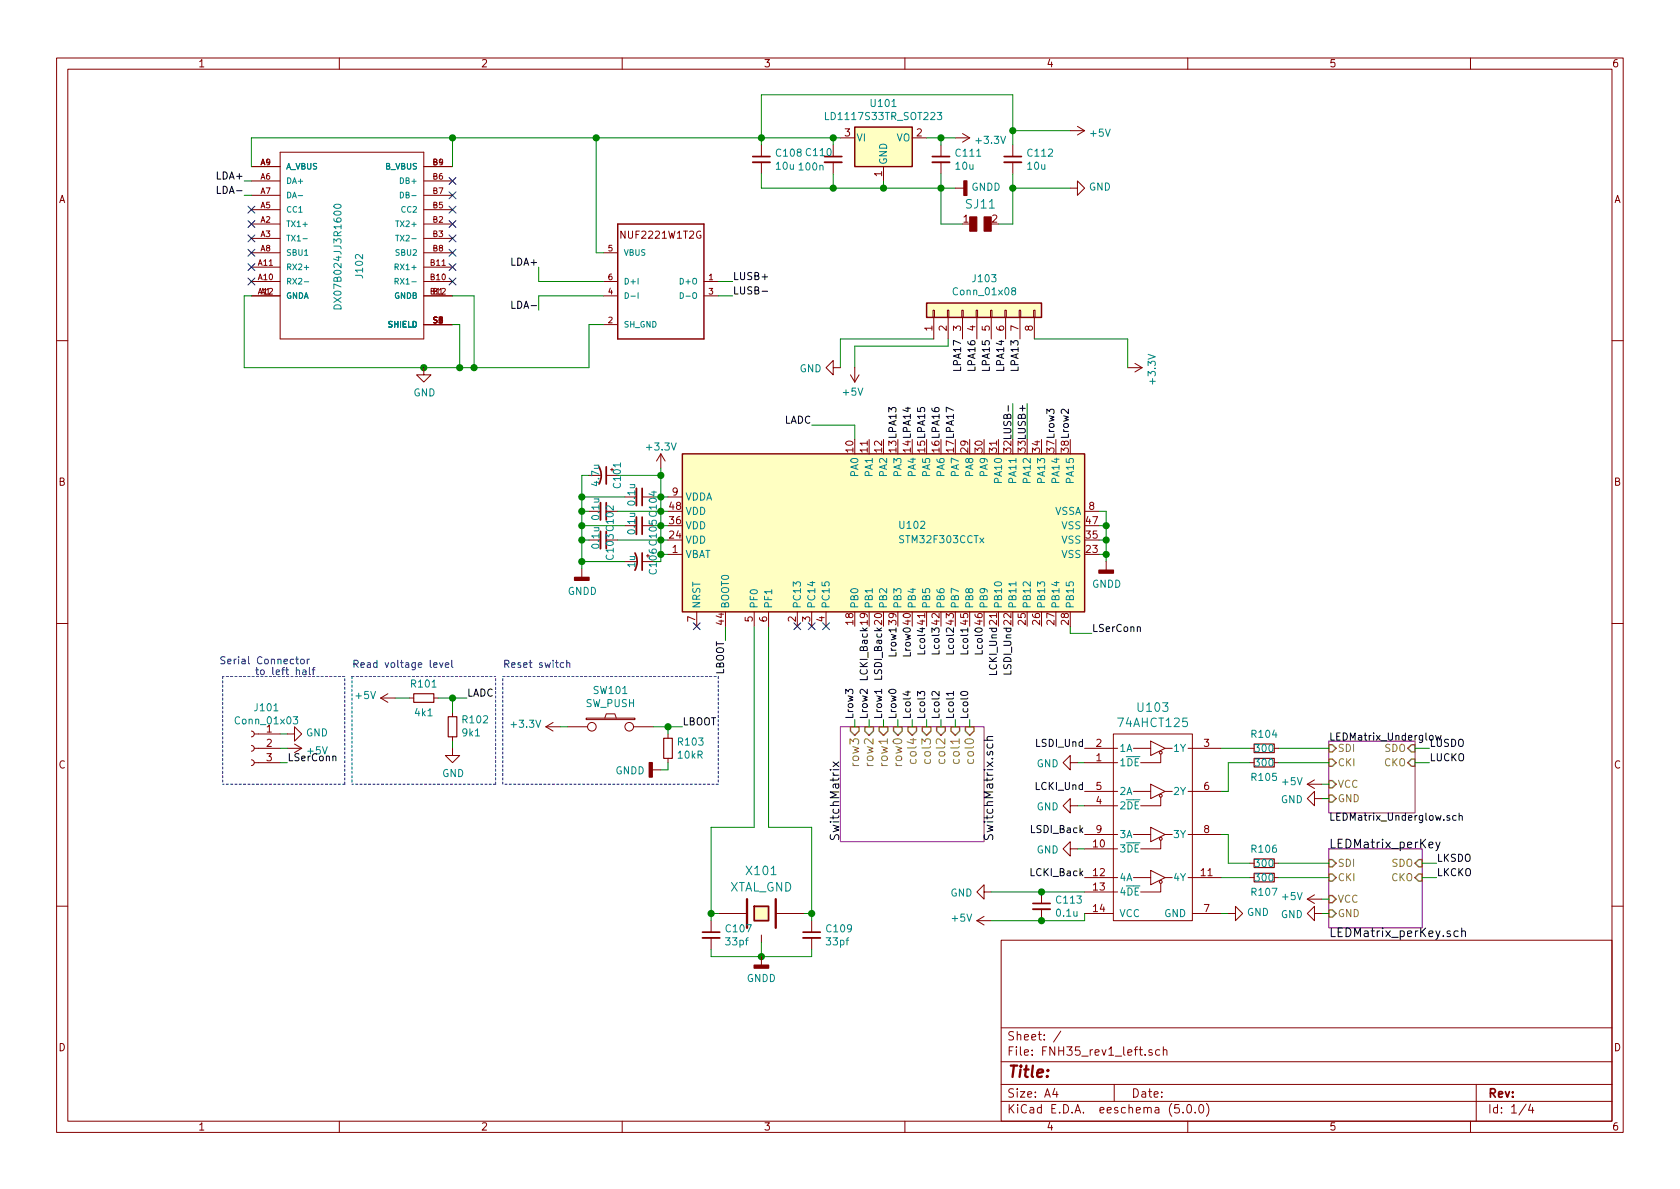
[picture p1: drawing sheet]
EESchema Schematic File Version 4
LIBS:FNH35_rev1_left-cache
EELAYER 26 0
EELAYER END
$Descr A4 11693 8268
encoding utf-8
Sheet 1 4
Title ""
Date ""
Rev ""
Comp ""
Comment1 ""
Comment2 ""
Comment3 ""
Comment4 ""
$EndDescr
$Sheet
S 5850 5050 1000 800 
U 5B8A7D40
F0 "SwitchMatrix" 60
F1 "SwitchMatrix.sch" 60
F2 "col0" I T 6750 5050 60 
F3 "col1" I T 6650 5050 60 
F4 "col2" I T 6550 5050 60 
F5 "col3" I T 6450 5050 60 
F6 "col4" I T 6350 5050 60 
F7 "row0" I T 6250 5050 60 
F8 "row1" I T 6150 5050 60 
F9 "row2" I T 6050 5050 60 
F10 "row3" I T 5950 5050 60 
$EndSheet
$Sheet
S 9250 5900 650  550 
U 5B8B1EF6
F0 "LEDMatrix_perKey" 60
F1 "LEDMatrix_perKey.sch" 60
F2 "SDI" I L 9250 6000 50 
F3 "CKI" I L 9250 6100 50 
F4 "VCC" I L 9250 6250 50 
F5 "GND" I L 9250 6350 50 
F6 "SDO" I R 9900 6000 50 
F7 "CKO" I R 9900 6100 50 
$EndSheet
$Comp
L keyboard_parts:XTAL_GND X101
U 1 1
P 5300 6350
F 0 "X101" H 5300 6650 60  0000 C CNN
F 1 "XTAL_GND" H 5300 6536 60  0000 C CNN
F 2 "Crystals:Crystal_SMD_0603-4pin_6.0x3.5mm_HandSoldering" H 5300 6350 60  0001 C CNN
F 3 "" H 5300 6350 60  0000 C CNN
	1    5300 6350
	1    0    0    -1  
$EndComp
$Comp
L Device:C_Small C109
U 1 1
P 5650 6500
F 0 "C109" H 5742 6546 50  0000 L CNN
F 1 "33pf" H 5742 6455 50  0000 L CNN
F 2 "Capacitors_SMD:C_0805_HandSoldering" H 5650 6500 50  0001 C CNN
F 3 "~" H 5650 6500 50  0001 C CNN
	1    5650 6500
	1    0    0    -1  
$EndComp
$Comp
L Device:C_Small C107
U 1 1
P 4950 6500
F 0 "C107" H 5042 6546 50  0000 L CNN
F 1 "33pf" H 5042 6455 50  0000 L CNN
F 2 "Capacitors_SMD:C_0805_HandSoldering" H 4950 6500 50  0001 C CNN
F 3 "~" H 4950 6500 50  0001 C CNN
	1    4950 6500
	1    0    0    -1  
$EndComp
Wire Wire Line
	4950 6600 4950 6650
Wire Wire Line
	4950 6650 5300 6650
Wire Wire Line
	5650 6600 5650 6650
Wire Wire Line
	5650 6650 5300 6650
Connection ~ 5300 6650
Wire Wire Line
	5300 6650 5300 6550
Wire Wire Line
	5600 6350 5650 6350
Wire Wire Line
	5650 6350 5650 6400
Wire Wire Line
	4950 6400 4950 6350
Wire Wire Line
	4950 6350 5000 6350
Wire Wire Line
	4950 6350 4950 5750
Wire Wire Line
	4950 5750 5250 5750
Wire Wire Line
	5250 5750 5250 4350
Connection ~ 4950 6350
Wire Wire Line
	5350 5750 5650 5750
Wire Wire Line
	5650 5750 5650 6350
Connection ~ 5650 6350
$Sheet
S 9250 5150 600  500 
U 5B9F732B
F0 "LEDMatrix_Underglow" 50
F1 "LEDMatrix_Underglow.sch" 50
F2 "SDI" I L 9250 5200 50 
F3 "CKI" I L 9250 5300 50 
F4 "VCC" I L 9250 5450 50 
F5 "GND" I L 9250 5550 50 
F6 "SDO" I R 9850 5200 50 
F7 "CKO" I R 9850 5300 50 
$EndSheet
$Comp
L regul:LD1117S33TR_SOT223 U101
U 1 1
P 6150 950
F 0 "U101" H 6150 1192 50  0000 C CNN
F 1 "LD1117S33TR_SOT223" H 6150 1101 50  0000 C CNN
F 2 "TO_SOT_Packages_SMD:SOT-223-3_TabPin2" H 6150 1150 50  0001 C CNN
F 3 "http://www.st.com/st-web-ui/static/active/en/resource/technical/document/datasheet/CD00000544.pdf" H 6250 700 50  0001 C CNN
	1    6150 950 
	1    0    0    -1  
$EndComp
Wire Wire Line
	5850 950  5800 950 
$Comp
L Device:C_Small C110
U 1 1
P 5800 1100
F 0 "C110" H 5600 1150 50  0000 L CNN
F 1 "100n" H 5550 1050 50  0000 L CNN
F 2 "Capacitors_SMD:C_0805_HandSoldering" H 5800 1100 50  0001 C CNN
F 3 "~" H 5800 1100 50  0001 C CNN
	1    5800 1100
	1    0    0    -1  
$EndComp
$Comp
L Device:C_Small C111
U 1 1
P 6550 1100
F 0 "C111" H 6642 1146 50  0000 L CNN
F 1 "10u" H 6642 1055 50  0000 L CNN
F 2 "Capacitors_SMD:C_0805_HandSoldering" H 6550 1100 50  0001 C CNN
F 3 "~" H 6550 1100 50  0001 C CNN
	1    6550 1100
	1    0    0    -1  
$EndComp
$Comp
L power:+3.3V #PWR0113
U 1 1
P 6650 950
F 0 "#PWR0113" H 6650 800 50  0001 C CNN
F 1 "+3.3V" V 6665 1078 50  0000 L CNN
F 2 "" H 6650 950 50  0001 C CNN
F 3 "" H 6650 950 50  0001 C CNN
	1    6650 950 
	0    1    1    0   
$EndComp
Wire Wire Line
	6450 950  6550 950 
Wire Wire Line
	6550 950  6550 1000
Connection ~ 6550 950 
Wire Wire Line
	6550 950  6650 950 
Wire Wire Line
	6550 1200 6550 1300
Wire Wire Line
	6550 1300 6150 1300
Wire Wire Line
	6150 1300 6150 1250
Wire Wire Line
	6150 1300 5800 1300
Wire Wire Line
	5800 1300 5800 1200
Connection ~ 6150 1300
Wire Wire Line
	5800 1000 5800 950 
Wire Wire Line
	6550 1300 6650 1300
Connection ~ 6550 1300
Wire Wire Line
	7650 3550 7700 3550
Wire Wire Line
	7700 3550 7700 3650
Wire Wire Line
	7700 3850 7650 3850
Wire Wire Line
	7650 3750 7700 3750
Connection ~ 7700 3750
Wire Wire Line
	7700 3750 7700 3850
Wire Wire Line
	7700 3650 7650 3650
Connection ~ 7700 3650
Wire Wire Line
	7700 3650 7700 3750
Wire Wire Line
	7700 3850 7700 3900
Connection ~ 7700 3850
$Comp
L keyboard_parts:SW_PUSH SW101
U 1 1
P 4250 5050
F 0 "SW101" H 4250 5305 50  0000 C CNN
F 1 "SW_PUSH" H 4250 5214 50  0000 C CNN
F 2 "Buttons_Switches_SMD:SW_SPST_TL3342" H 4250 5050 60  0001 C CNN
F 3 "" H 4250 5050 60  0000 C CNN
	1    4250 5050
	1    0    0    -1  
$EndComp
$Comp
L power:+3.3V #PWR0106
U 1 1
P 3900 5050
F 0 "#PWR0106" H 3900 4900 50  0001 C CNN
F 1 "+3.3V" V 3915 5178 50  0000 L CNN
F 2 "" H 3900 5050 50  0001 C CNN
F 3 "" H 3900 5050 50  0001 C CNN
	1    3900 5050
	0    -1   -1   0   
$EndComp
Wire Wire Line
	3950 5050 3900 5050
Text Label 4750 5050 0    50   ~ 0
LBOOT
Wire Wire Line
	4550 5050 4650 5050
$Comp
L Device:R_Small R103
U 1 1
P 4650 5200
F 0 "R103" H 4709 5246 50  0000 L CNN
F 1 "10kR" H 4709 5155 50  0000 L CNN
F 2 "Resistors_SMD:R_0805_HandSoldering" H 4650 5200 50  0001 C CNN
F 3 "~" H 4650 5200 50  0001 C CNN
	1    4650 5200
	1    0    0    -1  
$EndComp
Wire Wire Line
	4650 5100 4650 5050
Connection ~ 4650 5050
Wire Wire Line
	4650 5050 4750 5050
Wire Wire Line
	4600 5350 4650 5350
Wire Wire Line
	4650 5350 4650 5300
Text Label 5050 4450 3    50   ~ 0
LBOOT
Wire Wire Line
	5050 4450 5050 4350
$Comp
L Device:C_Small C104
U 1 1
P 4450 3450
F 0 "C104" H 4400 3550 50  0000 L CNN
F 1 "0.1u" H 4350 3400 50  0000 L CNN
F 2 "Capacitors_SMD:C_0805_HandSoldering" H 4450 3450 50  0001 C CNN
F 3 "~" H 4450 3450 50  0001 C CNN
	1    4450 3450
	0    1    1    0   
$EndComp
$Comp
L Device:C_Small C102
U 1 1
P 4200 3550
F 0 "C102" H 4150 3600 50  0000 L CNN
F 1 "0.1u" H 4100 3500 50  0000 L CNN
F 2 "Capacitors_SMD:C_0805_HandSoldering" H 4200 3550 50  0001 C CNN
F 3 "~" H 4200 3550 50  0001 C CNN
	1    4200 3550
	0    1    1    0   
$EndComp
$Comp
L Device:C_Small C105
U 1 1
P 4450 3650
F 0 "C105" H 4400 3750 50  0000 L CNN
F 1 "0.1u" H 4350 3600 50  0000 L CNN
F 2 "Capacitors_SMD:C_0805_HandSoldering" H 4450 3650 50  0001 C CNN
F 3 "~" H 4450 3650 50  0001 C CNN
	1    4450 3650
	0    1    1    0   
$EndComp
$Comp
L Device:C_Small C103
U 1 1
P 4200 3750
F 0 "C103" H 4150 3800 50  0000 L CNN
F 1 "0.1u" H 4100 3700 50  0000 L CNN
F 2 "Capacitors_SMD:C_0805_HandSoldering" H 4200 3750 50  0001 C CNN
F 3 "~" H 4200 3750 50  0001 C CNN
	1    4200 3750
	0    1    1    0   
$EndComp
$Comp
L power:+3.3V #PWR0108
U 1 1
P 4600 3250
F 0 "#PWR0108" H 4600 3100 50  0001 C CNN
F 1 "+3.3V" H 4600 3400 50  0000 C CNN
F 2 "" H 4600 3250 50  0001 C CNN
F 3 "" H 4600 3250 50  0001 C CNN
	1    4600 3250
	1    0    0    -1  
$EndComp
Wire Wire Line
	5350 4350 5350 5750
Wire Wire Line
	9200 5450 9250 5450
Wire Wire Line
	9250 6250 9200 6250
Connection ~ 5800 950 
$Comp
L Device:C_Small C108
U 1 1
P 5300 1100
F 0 "C108" H 5392 1146 50  0000 L CNN
F 1 "10u" H 5392 1055 50  0000 L CNN
F 2 "Capacitors_SMD:C_0805_HandSoldering" H 5300 1100 50  0001 C CNN
F 3 "~" H 5300 1100 50  0001 C CNN
	1    5300 1100
	1    0    0    -1  
$EndComp
Wire Wire Line
	5300 950  5300 1000
Connection ~ 5300 950 
Wire Wire Line
	5300 950  5800 950 
Wire Wire Line
	5300 1200 5300 1300
Wire Wire Line
	5300 1300 5800 1300
Connection ~ 5800 1300
Wire Wire Line
	5300 950  5300 650 
$Comp
L Device:C_Small C112
U 1 1
P 7050 1100
F 0 "C112" H 7142 1146 50  0000 L CNN
F 1 "10u" H 7142 1055 50  0000 L CNN
F 2 "Capacitors_SMD:C_0805_HandSoldering" H 7050 1100 50  0001 C CNN
F 3 "~" H 7050 1100 50  0001 C CNN
	1    7050 1100
	1    0    0    -1  
$EndComp
Wire Wire Line
	7050 650  7050 900 
Wire Wire Line
	5300 650  7050 650 
Wire Wire Line
	7050 900  7450 900 
Connection ~ 7050 900 
Wire Wire Line
	7050 900  7050 1000
Wire Wire Line
	7050 1200 7050 1300
Wire Wire Line
	7050 1300 7450 1300
$Comp
L power:GNDD #PWR0114
U 1 1
P 6650 1300
F 0 "#PWR0114" H 6650 1050 50  0001 C CNN
F 1 "GNDD" V 6654 1190 50  0000 R CNN
F 2 "" H 6650 1300 50  0001 C CNN
F 3 "" H 6650 1300 50  0001 C CNN
	1    6650 1300
	0    -1   -1   0   
$EndComp
$Comp
L power:GNDD #PWR0122
U 1 1
P 7700 3900
F 0 "#PWR0122" H 7700 3650 50  0001 C CNN
F 1 "GNDD" H 7704 3745 50  0000 C CNN
F 2 "" H 7700 3900 50  0001 C CNN
F 3 "" H 7700 3900 50  0001 C CNN
	1    7700 3900
	1    0    0    -1  
$EndComp
$Comp
L power:GNDD #PWR0107
U 1 1
P 4050 3950
F 0 "#PWR0107" H 4050 3700 50  0001 C CNN
F 1 "GNDD" H 4054 3795 50  0000 C CNN
F 2 "" H 4050 3950 50  0001 C CNN
F 3 "" H 4050 3950 50  0001 C CNN
	1    4050 3950
	1    0    0    -1  
$EndComp
$Comp
L power:GNDD #PWR0109
U 1 1
P 4600 5350
F 0 "#PWR0109" H 4600 5100 50  0001 C CNN
F 1 "GNDD" V 4604 5240 50  0000 R CNN
F 2 "" H 4600 5350 50  0001 C CNN
F 3 "" H 4600 5350 50  0001 C CNN
	1    4600 5350
	0    1    1    0   
$EndComp
Wire Wire Line
	9250 6350 9200 6350
Wire Wire Line
	9250 5550 9200 5550
Wire Wire Line
	8550 6350 8500 6350
Wire Wire Line
	8500 6100 8700 6100
Wire Wire Line
	8500 5800 8550 5800
Wire Wire Line
	8550 5800 8550 6000
Wire Wire Line
	8550 6000 8700 6000
Wire Wire Line
	8500 5500 8550 5500
Wire Wire Line
	8550 5500 8550 5300
Wire Wire Line
	8550 5300 8700 5300
Wire Wire Line
	9250 5200 8900 5200
Wire Wire Line
	7550 5300 7500 5300
Wire Wire Line
	7550 5600 7500 5600
Wire Wire Line
	7550 5900 7500 5900
$Comp
L crumpschemes:74AHCT125 U103
U 1 1
P 8050 5700
F 0 "U103" H 8025 6487 60  0000 C CNN
F 1 "74AHCT125" H 8025 6381 60  0000 C CNN
F 2 "Housings_SSOP:TSSOP-14_4.4x5mm_Pitch0.65mm" H 8050 5700 60  0001 C CNN
F 3 "" H 8050 5700 60  0001 C CNN
	1    8050 5700
	1    0    0    -1  
$EndComp
$Comp
L Device:R_Small R107
U 1 1
P 8800 6100
F 0 "R107" V 8900 6100 50  0000 C CNN
F 1 "300" V 8800 6100 50  0000 C CNN
F 2 "Resistors_SMD:R_0805_HandSoldering" H 8800 6100 50  0001 C CNN
F 3 "~" H 8800 6100 50  0001 C CNN
	1    8800 6100
	0    1    1    0   
$EndComp
Wire Wire Line
	8900 6100 9250 6100
$Comp
L Device:R_Small R106
U 1 1
P 8800 6000
F 0 "R106" V 8700 6000 50  0000 C CNN
F 1 "300" V 8800 6000 50  0000 C CNN
F 2 "Resistors_SMD:R_0805_HandSoldering" H 8800 6000 50  0001 C CNN
F 3 "~" H 8800 6000 50  0001 C CNN
	1    8800 6000
	0    1    1    0   
$EndComp
Wire Wire Line
	8900 6000 9250 6000
$Comp
L Device:R_Small R105
U 1 1
P 8800 5300
F 0 "R105" V 8900 5300 50  0000 C CNN
F 1 "300" V 8800 5300 50  0000 C CNN
F 2 "Resistors_SMD:R_0805_HandSoldering" H 8800 5300 50  0001 C CNN
F 3 "~" H 8800 5300 50  0001 C CNN
	1    8800 5300
	0    1    1    0   
$EndComp
Wire Wire Line
	8900 5300 9250 5300
$Comp
L Device:R_Small R104
U 1 1
P 8800 5200
F 0 "R104" V 8700 5200 50  0000 C CNN
F 1 "300" V 8800 5200 50  0000 C CNN
F 2 "Resistors_SMD:R_0805_HandSoldering" H 8800 5200 50  0001 C CNN
F 3 "~" H 8800 5200 50  0001 C CNN
	1    8800 5200
	0    1    1    0   
$EndComp
Wire Wire Line
	8700 5200 8500 5200
$Comp
L power:+5V #PWR0102
U 1 1
P 2000 5200
F 0 "#PWR0102" H 2000 5050 50  0001 C CNN
F 1 "+5V" V 2015 5328 50  0000 L CNN
F 2 "" H 2000 5200 50  0001 C CNN
F 3 "" H 2000 5200 50  0001 C CNN
	1    2000 5200
	0    1    1    0   
$EndComp
Wire Wire Line
	1950 5100 2000 5100
Wire Wire Line
	2000 5200 1950 5200
Text Label 2000 5300 0    50   ~ 0
LSerConn
Wire Wire Line
	2000 5300 1950 5300
Wire Notes Line
	2400 4700 1550 4700
Text Notes 2200 4700 2    50   ~ 0
Serial Connector \nto left half
Wire Wire Line
	7450 4350 7450 4400
Wire Wire Line
	7450 4400 7600 4400
$Comp
L power:+3.3V #PWR0124
U 1 1
P 7850 2550
F 0 "#PWR0124" H 7850 2400 50  0001 C CNN
F 1 "+3.3V" H 7865 2723 50  0000 C CNN
F 2 "" H 7850 2550 50  0001 C CNN
F 3 "" H 7850 2550 50  0001 C CNN
	1    7850 2550
	0    1    1    0   
$EndComp
Text Label 7600 4400 0    50   ~ 0
LSerConn
Text Label 5650 2950 2    50   ~ 0
LADC
Wire Wire Line
	5650 2950 5950 2950
Wire Wire Line
	5950 2950 5950 3050
$Comp
L Device:R_Small R101
U 1 1
P 2950 4850
F 0 "R101" V 2850 4850 50  0000 C CNN
F 1 "4k1" V 3050 4850 50  0000 C CNN
F 2 "Resistors_SMD:R_0805_HandSoldering" H 2950 4850 50  0001 C CNN
F 3 "~" H 2950 4850 50  0001 C CNN
	1    2950 4850
	0    1    1    0   
$EndComp
$Comp
L Device:R_Small R102
U 1 1
P 3150 5050
F 0 "R102" H 3091 5004 50  0000 R CNN
F 1 "9k1" H 3091 5095 50  0000 R CNN
F 2 "Resistors_SMD:R_0805_HandSoldering" H 3150 5050 50  0001 C CNN
F 3 "~" H 3150 5050 50  0001 C CNN
	1    3150 5050
	-1   0    0    1   
$EndComp
Text Label 3250 4850 0    50   ~ 0
LADC
Wire Wire Line
	3050 4850 3150 4850
Wire Wire Line
	3150 4950 3150 4850
Connection ~ 3150 4850
Wire Wire Line
	3150 4850 3250 4850
Wire Wire Line
	3150 5200 3150 5150
Wire Wire Line
	2850 4850 2750 4850
Wire Notes Line
	2450 4700 3450 4700
Wire Notes Line
	3450 5450 2450 5450
NoConn ~ 5550 4350
NoConn ~ 5650 4350
NoConn ~ 5750 4350
NoConn ~ 4850 4350
Text Notes 2450 4650 0    50   ~ 0
Read voltage level
$Comp
L DX07B024JJ3R1600:DX07B024JJ3R1600 J102
U 1 1
P 2450 1750
F 0 "J102" V 2500 1750 50  0000 R CNN
F 1 "DX07B024JJ3R1600" V 2350 2100 50  0000 R CNN
F 2 "butts:JAE_DX07B024JJ3R1600" H 2450 1750 50  0001 L BNN
F 3 "None" H 2450 1750 50  0001 L BNN
F 4 "DX07B024JJ3R1600" H 2450 1750 50  0001 L BNN "Field4"
F 5 "670-2963-1-ND" H 2450 1750 50  0001 L BNN "Field5"
F 6 "Conn Rept Usb3.1 Type c 24pos" H 2450 1750 50  0001 L BNN "Field6"
F 7 "https://www.digikey.de/product-detail/en/jae-electronics/DX07B024JJ3R1600/670-2963-1-ND/6622026?utm_source=snapeda&utm_medium=aggregator&utm_campaign=symbol" H 2450 1750 50  0001 L BNN "Field7"
F 8 "JAE Electronics" H 2450 1750 50  0001 L BNN "Field8"
	1    2450 1750
	1    0    0    -1  
$EndComp
Wire Wire Line
	1750 2050 1700 2050
Wire Wire Line
	1700 2050 1700 2550
Wire Wire Line
	3150 2050 3300 2050
Wire Wire Line
	3300 2050 3300 2550
Wire Wire Line
	3150 2250 3200 2250
Wire Wire Line
	3200 2250 3200 2550
Connection ~ 3200 2550
Wire Wire Line
	3200 2550 3300 2550
Wire Wire Line
	3150 950  1750 950 
Wire Wire Line
	1750 950  1750 1150
Wire Wire Line
	3150 950  3150 1150
Connection ~ 3150 950 
Text Label 1700 1350 2    50   ~ 0
LDA-
Text Label 1700 1250 2    50   ~ 0
LDA+
Wire Wire Line
	1750 1250 1700 1250
Wire Wire Line
	1750 1350 1700 1350
Text Label 3750 2150 2    50   ~ 0
LDA-
Text Label 3750 1850 2    50   ~ 0
LDA+
Wire Wire Line
	3750 2150 3750 2050
Wire Wire Line
	3750 1850 3750 1950
NoConn ~ 3150 1450
NoConn ~ 1750 1450
NoConn ~ 1750 1550
NoConn ~ 1750 1650
NoConn ~ 3150 1650
NoConn ~ 3150 1550
NoConn ~ 3150 1750
NoConn ~ 1750 1750
NoConn ~ 1750 1850
NoConn ~ 1750 1950
NoConn ~ 3150 1950
NoConn ~ 3150 1850
Wire Wire Line
	4100 2550 3300 2550
Connection ~ 3300 2550
Wire Notes Line
	3500 4700 5000 4700
Wire Notes Line
	5000 4700 5000 5450
Wire Notes Line
	5000 5450 3500 5450
Wire Notes Line
	3500 5450 3500 4700
Text Notes 3500 4650 0    50   ~ 0
Reset switch
$Comp
L conn:Conn_01x03_Female J101
U 1 1
P 1750 5200
F 0 "J101" H 1644 5485 50  0000 C CNN
F 1 "Conn_01x03" H 1644 5394 50  0000 C CNN
F 2 "Connectors_JST:JST_SH_BM03B-SRSS-TB_03x1.00mm_Straight" H 1750 5200 50  0001 C CNN
F 3 "~" H 1750 5200 50  0001 C CNN
	1    1750 5200
	-1   0    0    -1  
$EndComp
Wire Wire Line
	4300 3750 4600 3750
Wire Wire Line
	4550 3650 4600 3650
Wire Wire Line
	4650 3550 4600 3550
Wire Wire Line
	4550 3450 4600 3450
Wire Wire Line
	4600 3750 4600 3650
Connection ~ 4600 3750
Wire Wire Line
	4600 3750 4650 3750
Connection ~ 4600 3650
Wire Wire Line
	4600 3650 4650 3650
Wire Wire Line
	4600 3550 4600 3650
Connection ~ 4600 3550
Wire Wire Line
	4600 3550 4300 3550
Wire Wire Line
	4600 3450 4600 3550
Connection ~ 4600 3450
Wire Wire Line
	4600 3450 4650 3450
Wire Wire Line
	4350 3650 4050 3650
Wire Wire Line
	4050 3650 4050 3750
Wire Wire Line
	4050 3750 4100 3750
Wire Wire Line
	4050 3650 4050 3550
Wire Wire Line
	4050 3550 4100 3550
Connection ~ 4050 3650
Wire Wire Line
	4050 3550 4050 3450
Wire Wire Line
	4050 3450 4350 3450
Connection ~ 4050 3550
Wire Wire Line
	4650 3850 4600 3850
Wire Wire Line
	4600 3850 4600 3750
$Comp
L Device:CP1_Small C101
U 1 1
P 4200 3300
F 0 "C101" H 4200 3400 50  0000 C CNN
F 1 "4.7u" H 4200 3250 50  0000 C CNN
F 2 "Capacitors_SMD:C_0805_HandSoldering" H 4200 3300 50  0001 C CNN
F 3 "~" H 4200 3300 50  0001 C CNN
	1    4200 3300
	0    1    1    0   
$EndComp
$Comp
L Device:CP1_Small C106
U 1 1
P 4450 3900
F 0 "C106" H 4450 4000 50  0000 C CNN
F 1 "1u" H 4450 3850 50  0000 C CNN
F 2 "Capacitors_SMD:C_0805_HandSoldering" H 4450 3900 50  0001 C CNN
F 3 "~" H 4450 3900 50  0001 C CNN
	1    4450 3900
	0    1    1    0   
$EndComp
Wire Wire Line
	4550 3900 4600 3900
Wire Wire Line
	4600 3900 4600 3850
Connection ~ 4600 3850
Wire Wire Line
	4300 3300 4600 3300
Wire Wire Line
	4600 3300 4600 3450
Wire Wire Line
	4050 3450 4050 3300
Wire Wire Line
	4050 3300 4100 3300
Connection ~ 4050 3450
Wire Wire Line
	4050 3750 4050 3900
Wire Wire Line
	4050 3900 4350 3900
Connection ~ 4050 3750
Wire Wire Line
	4600 3300 4600 3250
Connection ~ 4600 3300
Wire Wire Line
	4050 3950 4050 3900
Connection ~ 4050 3900
Wire Notes Line
	3450 5450 3450 4700
Wire Notes Line
	2450 4700 2450 5450
Wire Notes Line
	2400 5450 1550 5450
Wire Notes Line
	2400 5450 2400 4700
Wire Notes Line
	1550 4700 1550 5450
Text Label 7050 2800 3    50   ~ 0
LUSB-
Text Label 7150 2800 3    50   ~ 0
LUSB+
Text Label 5100 2050 0    50   ~ 0
LUSB-
Text Label 5100 1950 0    50   ~ 0
LUSB+
Connection ~ 7050 1300
Wire Wire Line
	5850 2550 5850 2350
Wire Wire Line
	5850 2350 6500 2350
Wire Wire Line
	5950 2550 5950 2400
Wire Wire Line
	5950 2400 6600 2400
Wire Wire Line
	6600 2400 6600 2350
Wire Wire Line
	7150 2800 7150 3050
Wire Wire Line
	7050 3050 7050 2800
$Comp
L conn:Conn_01x08 J103
U 1 1
P 6800 2150
F 0 "J103" V 7017 2096 50  0000 C CNN
F 1 "Conn_01x08" V 6926 2096 50  0000 C CNN
F 2 "Pin_Headers:Pin_Header_Angled_1x08_Pitch1.27mm" H 6800 2150 50  0001 C CNN
F 3 "~" H 6800 2150 50  0001 C CNN
	1    6800 2150
	0    -1   -1   0   
$EndComp
Wire Wire Line
	7850 2550 7850 2350
Wire Wire Line
	7850 2350 7200 2350
NoConn ~ 3150 1250
NoConn ~ 3150 1350
$Comp
L MCU_ST_STM32F3:STM32F303CCTx U102
U 1 1
P 6150 3650
F 0 "U102" V 6150 3550 50  0000 R CNN
F 1 "STM32F303CCTx" V 6050 3550 50  0000 R CNN
F 2 "QFP50P900X900X160-48N:QFP50P900X900X160-48N" H 5550 2250 50  0001 R CNN
F 3 "http://www.st.com/st-web-ui/static/active/en/resource/technical/document/datasheet/DM00058181.pdf" H 6150 3650 50  0001 C CNN
	1    6150 3650
	0    -1   -1   0   
$EndComp
Text Label 7350 3050 1    50   ~ 0
Lrow3
Text Label 6250 4350 3    50   ~ 0
Lrow1
Text Label 7450 3050 1    50   ~ 0
Lrow2
Text Label 6350 4350 3    50   ~ 0
Lrow0
Text Label 5950 5000 1    50   ~ 0
Lrow3
Text Label 6150 5000 1    50   ~ 0
Lrow1
Text Label 6050 5000 1    50   ~ 0
Lrow2
Text Label 6250 5000 1    50   ~ 0
Lrow0
Wire Wire Line
	5950 5050 5950 5000
Wire Wire Line
	6050 5050 6050 5000
Wire Wire Line
	6150 5000 6150 5050
Wire Wire Line
	6250 5050 6250 5000
Text Label 6350 5000 1    50   ~ 0
Lcol4
Text Label 6450 5000 1    50   ~ 0
Lcol3
Text Label 6550 5000 1    50   ~ 0
Lcol2
Text Label 6650 5000 1    50   ~ 0
Lcol1
Text Label 6750 5000 1    50   ~ 0
Lcol0
Text Label 6450 4350 3    50   ~ 0
Lcol4
Text Label 6550 4350 3    50   ~ 0
Lcol3
Text Label 6650 4350 3    50   ~ 0
Lcol2
Text Label 6750 4350 3    50   ~ 0
Lcol1
Text Label 6850 4350 3    50   ~ 0
Lcol0
Wire Wire Line
	6750 5050 6750 5000
Wire Wire Line
	6650 5050 6650 5000
Wire Wire Line
	6550 5050 6550 5000
Wire Wire Line
	6450 5050 6450 5000
Wire Wire Line
	6350 5050 6350 5000
Text Label 7550 5800 2    50   ~ 0
LSDI_Back
Text Label 7550 5200 2    50   ~ 0
LSDI_Und
Text Label 7550 6100 2    50   ~ 0
LCKI_Back
Text Label 7550 5500 2    50   ~ 0
LCKI_Und
Text Label 6150 4350 3    50   ~ 0
LSDI_Back
Text Label 7050 4350 3    50   ~ 0
LSDI_Und
Text Label 6050 4350 3    50   ~ 0
LCKI_Back
Text Label 6950 4350 3    50   ~ 0
LCKI_Und
Text Label 6250 3050 1    50   ~ 0
LPA13
Text Label 6350 3050 1    50   ~ 0
LPA14
Text Label 6450 3050 1    50   ~ 0
LPA15
Text Label 6550 3050 1    50   ~ 0
LPA16
Text Label 6650 3050 1    50   ~ 0
LPA17
Text Label 7100 2350 3    50   ~ 0
LPA13
Text Label 7000 2350 3    50   ~ 0
LPA14
Text Label 6900 2350 3    50   ~ 0
LPA15
Text Label 6800 2350 3    50   ~ 0
LPA16
Text Label 6700 2350 3    50   ~ 0
LPA17
$Comp
L NUF2221W1T2G:NUF2221W1T2G IC1
U 1 1
P 4600 1850
F 0 "IC1" H 4600 1850 50  0001 L BNN
F 1 "NUF2221W1T2G" H 4600 1850 50  0001 L BNN
F 2 "NUF2221W1T2G:SOT-363" H 4600 1850 50  0001 L BNN
F 3 "Good" H 4600 1850 50  0001 L BNN
F 4 "SOT-363 ON Semiconductor" H 4600 1850 50  0001 L BNN "Field4"
F 5 "NUF2221W1T2G" H 4600 1850 50  0001 L BNN "Field5"
F 6 "0.27 USD" H 4600 1850 50  0001 L BNN "Field6"
F 7 "NUF2221W1T2G Series 8 V USB Upstream Terminator with ESD Protection - SC-88" H 4600 1850 50  0001 L BNN "Field7"
F 8 "ON Semiconductor" H 4600 1850 50  0001 L BNN "Field8"
	1    4600 1850
	1    0    0    -1  
$EndComp
Wire Wire Line
	4200 2250 4100 2250
Wire Wire Line
	4100 2250 4100 2550
Wire Wire Line
	3150 950  4150 950 
Wire Wire Line
	4200 1750 4150 1750
Wire Wire Line
	4150 1750 4150 950 
Connection ~ 4150 950 
Wire Wire Line
	4150 950  5300 950 
Wire Wire Line
	3750 2050 4200 2050
Wire Wire Line
	3750 1950 4200 1950
Wire Wire Line
	5000 2050 5100 2050
Wire Wire Line
	5100 1950 5000 1950
Text Label 10000 6000 0    50   ~ 0
LKSDO
Text Label 10000 6100 0    50   ~ 0
LKCKO
Text Label 9950 5200 0    50   ~ 0
LUSDO
Text Label 9950 5300 0    50   ~ 0
LUCKO
Wire Wire Line
	9950 5200 9850 5200
Wire Wire Line
	9850 5300 9950 5300
Wire Wire Line
	10000 6000 9900 6000
Wire Wire Line
	10000 6100 9900 6100
$Comp
L power:GND #PWR0101
U 1 1
P 2000 5100
F 0 "#PWR0101" H 2000 4850 50  0001 C CNN
F 1 "GND" V 2005 4972 50  0000 R CNN
F 2 "" H 2000 5100 50  0001 C CNN
F 3 "" H 2000 5100 50  0001 C CNN
	1    2000 5100
	0    -1   -1   0   
$EndComp
$Comp
L power:GND #PWR0117
U 1 1
P 7500 5300
F 0 "#PWR0117" H 7500 5050 50  0001 C CNN
F 1 "GND" V 7505 5172 50  0000 R CNN
F 2 "" H 7500 5300 50  0001 C CNN
F 3 "" H 7500 5300 50  0001 C CNN
	1    7500 5300
	0    1    1    0   
$EndComp
$Comp
L power:GND #PWR0118
U 1 1
P 7500 5600
F 0 "#PWR0118" H 7500 5350 50  0001 C CNN
F 1 "GND" V 7505 5472 50  0000 R CNN
F 2 "" H 7500 5600 50  0001 C CNN
F 3 "" H 7500 5600 50  0001 C CNN
	1    7500 5600
	0    1    1    0   
$EndComp
$Comp
L power:GND #PWR0119
U 1 1
P 7500 5900
F 0 "#PWR0119" H 7500 5650 50  0001 C CNN
F 1 "GND" V 7505 5772 50  0000 R CNN
F 2 "" H 7500 5900 50  0001 C CNN
F 3 "" H 7500 5900 50  0001 C CNN
	1    7500 5900
	0    1    1    0   
$EndComp
$Comp
L power:GND #PWR0127
U 1 1
P 9200 5550
F 0 "#PWR0127" H 9200 5300 50  0001 C CNN
F 1 "GND" V 9205 5422 50  0000 R CNN
F 2 "" H 9200 5550 50  0001 C CNN
F 3 "" H 9200 5550 50  0001 C CNN
	1    9200 5550
	0    1    1    0   
$EndComp
$Comp
L power:GND #PWR0125
U 1 1
P 8550 6350
F 0 "#PWR0125" H 8550 6100 50  0001 C CNN
F 1 "GND" V 8555 6222 50  0000 R CNN
F 2 "" H 8550 6350 50  0001 C CNN
F 3 "" H 8550 6350 50  0001 C CNN
	1    8550 6350
	0    -1   -1   0   
$EndComp
$Comp
L power:GND #PWR0129
U 1 1
P 9200 6350
F 0 "#PWR0129" H 9200 6100 50  0001 C CNN
F 1 "GND" V 9205 6222 50  0000 R CNN
F 2 "" H 9200 6350 50  0001 C CNN
F 3 "" H 9200 6350 50  0001 C CNN
	1    9200 6350
	0    1    1    0   
$EndComp
$Comp
L power:GND #PWR0116
U 1 1
P 7450 1300
F 0 "#PWR0116" H 7450 1050 50  0001 C CNN
F 1 "GND" V 7455 1172 50  0000 R CNN
F 2 "" H 7450 1300 50  0001 C CNN
F 3 "" H 7450 1300 50  0001 C CNN
	1    7450 1300
	0    -1   -1   0   
$EndComp
Wire Wire Line
	2950 2550 3200 2550
Wire Wire Line
	1700 2550 2950 2550
Connection ~ 2950 2550
$Comp
L power:GND #PWR0104
U 1 1
P 2950 2550
F 0 "#PWR0104" H 2950 2300 50  0001 C CNN
F 1 "GND" H 2955 2377 50  0000 C CNN
F 2 "" H 2950 2550 50  0001 C CNN
F 3 "" H 2950 2550 50  0001 C CNN
	1    2950 2550
	1    0    0    -1  
$EndComp
$Comp
L power:GND #PWR0111
U 1 1
P 5850 2550
F 0 "#PWR0111" H 5850 2300 50  0001 C CNN
F 1 "GND" V 5855 2422 50  0000 R CNN
F 2 "" H 5850 2550 50  0001 C CNN
F 3 "" H 5850 2550 50  0001 C CNN
	1    5850 2550
	0    1    1    0   
$EndComp
$Comp
L power:GND #PWR0105
U 1 1
P 3150 5200
F 0 "#PWR0105" H 3150 4950 50  0001 C CNN
F 1 "GND" H 3155 5027 50  0000 C CNN
F 2 "" H 3150 5200 50  0001 C CNN
F 3 "" H 3150 5200 50  0001 C CNN
	1    3150 5200
	1    0    0    -1  
$EndComp
$Comp
L power:GND #PWR0120
U 1 1
P 6900 6200
F 0 "#PWR0120" H 6900 5950 50  0001 C CNN
F 1 "GND" V 6905 6072 50  0000 R CNN
F 2 "" H 6900 6200 50  0001 C CNN
F 3 "" H 6900 6200 50  0001 C CNN
	1    6900 6200
	0    1    1    0   
$EndComp
$Comp
L power:+5V #PWR0121
U 1 1
P 6900 6400
F 0 "#PWR0121" H 6900 6250 50  0001 C CNN
F 1 "+5V" V 6915 6528 50  0000 L CNN
F 2 "" H 6900 6400 50  0001 C CNN
F 3 "" H 6900 6400 50  0001 C CNN
	1    6900 6400
	0    -1   -1   0   
$EndComp
$Comp
L power:+5V #PWR0103
U 1 1
P 2750 4850
F 0 "#PWR0103" H 2750 4700 50  0001 C CNN
F 1 "+5V" V 2765 4978 50  0000 L CNN
F 2 "" H 2750 4850 50  0001 C CNN
F 3 "" H 2750 4850 50  0001 C CNN
	1    2750 4850
	0    -1   -1   0   
$EndComp
$Comp
L power:+5V #PWR0115
U 1 1
P 7450 900
F 0 "#PWR0115" H 7450 750 50  0001 C CNN
F 1 "+5V" V 7465 1028 50  0000 L CNN
F 2 "" H 7450 900 50  0001 C CNN
F 3 "" H 7450 900 50  0001 C CNN
	1    7450 900 
	0    1    1    0   
$EndComp
$Comp
L power:+5V #PWR0126
U 1 1
P 9200 5450
F 0 "#PWR0126" H 9200 5300 50  0001 C CNN
F 1 "+5V" V 9215 5578 50  0000 L CNN
F 2 "" H 9200 5450 50  0001 C CNN
F 3 "" H 9200 5450 50  0001 C CNN
	1    9200 5450
	0    -1   -1   0   
$EndComp
$Comp
L Device:C_Small C113
U 1 1
P 7250 6300
F 0 "C113" H 7158 6346 50  0000 R CNN
F 1 "0.1u" H 7158 6255 50  0000 R CNN
F 2 "Capacitors_SMD:C_0805_HandSoldering" H 7250 6300 50  0001 C CNN
F 3 "~" H 7250 6300 50  0001 C CNN
	1    7250 6300
	-1   0    0    -1  
$EndComp
Wire Wire Line
	7550 6200 7250 6200
Wire Wire Line
	6900 6200 7250 6200
Connection ~ 7250 6200
$Comp
L power:+5V #PWR0128
U 1 1
P 9200 6250
F 0 "#PWR0128" H 9200 6100 50  0001 C CNN
F 1 "+5V" V 9215 6378 50  0000 L CNN
F 2 "" H 9200 6250 50  0001 C CNN
F 3 "" H 9200 6250 50  0001 C CNN
	1    9200 6250
	0    -1   -1   0   
$EndComp
$Comp
L power:+5V #PWR0112
U 1 1
P 5950 2550
F 0 "#PWR0112" H 5950 2400 50  0001 C CNN
F 1 "+5V" H 5965 2723 50  0000 C CNN
F 2 "" H 5950 2550 50  0001 C CNN
F 3 "" H 5950 2550 50  0001 C CNN
	1    5950 2550
	-1   0    0    1   
$EndComp
Wire Wire Line
	7250 6400 7550 6400
Wire Wire Line
	7550 6400 7550 6350
Wire Wire Line
	6900 6400 7250 6400
Connection ~ 7250 6400
$Comp
L keyboard_parts:SOLDER_JUMPER SJ11
U 1 1
P 6800 1600
F 0 "SJ11" H 6825 1791 60  0000 C CNN
F 1 "SOLDER_JUMPER" H 6850 1750 60  0001 C CNN
F 2 "butts:gndcm" H 6850 1600 60  0001 C CNN
F 3 "" H 6850 1600 60  0000 C CNN
	1    6800 1600
	1    0    0    -1  
$EndComp
Wire Wire Line
	6950 1550 7050 1550
Wire Wire Line
	7050 1300 7050 1550
Wire Wire Line
	6700 1550 6550 1550
Wire Wire Line
	6550 1300 6550 1550
$Comp
L power:GNDD #PWR0110
U 1 1
P 5300 6650
F 0 "#PWR0110" H 5300 6400 50  0001 C CNN
F 1 "GNDD" H 5300 6500 50  0000 C CNN
F 2 "" H 5300 6650 50  0001 C CNN
F 3 "" H 5300 6650 50  0001 C CNN
	1    5300 6650
	1    0    0    -1  
$EndComp
$EndSCHEMATC
